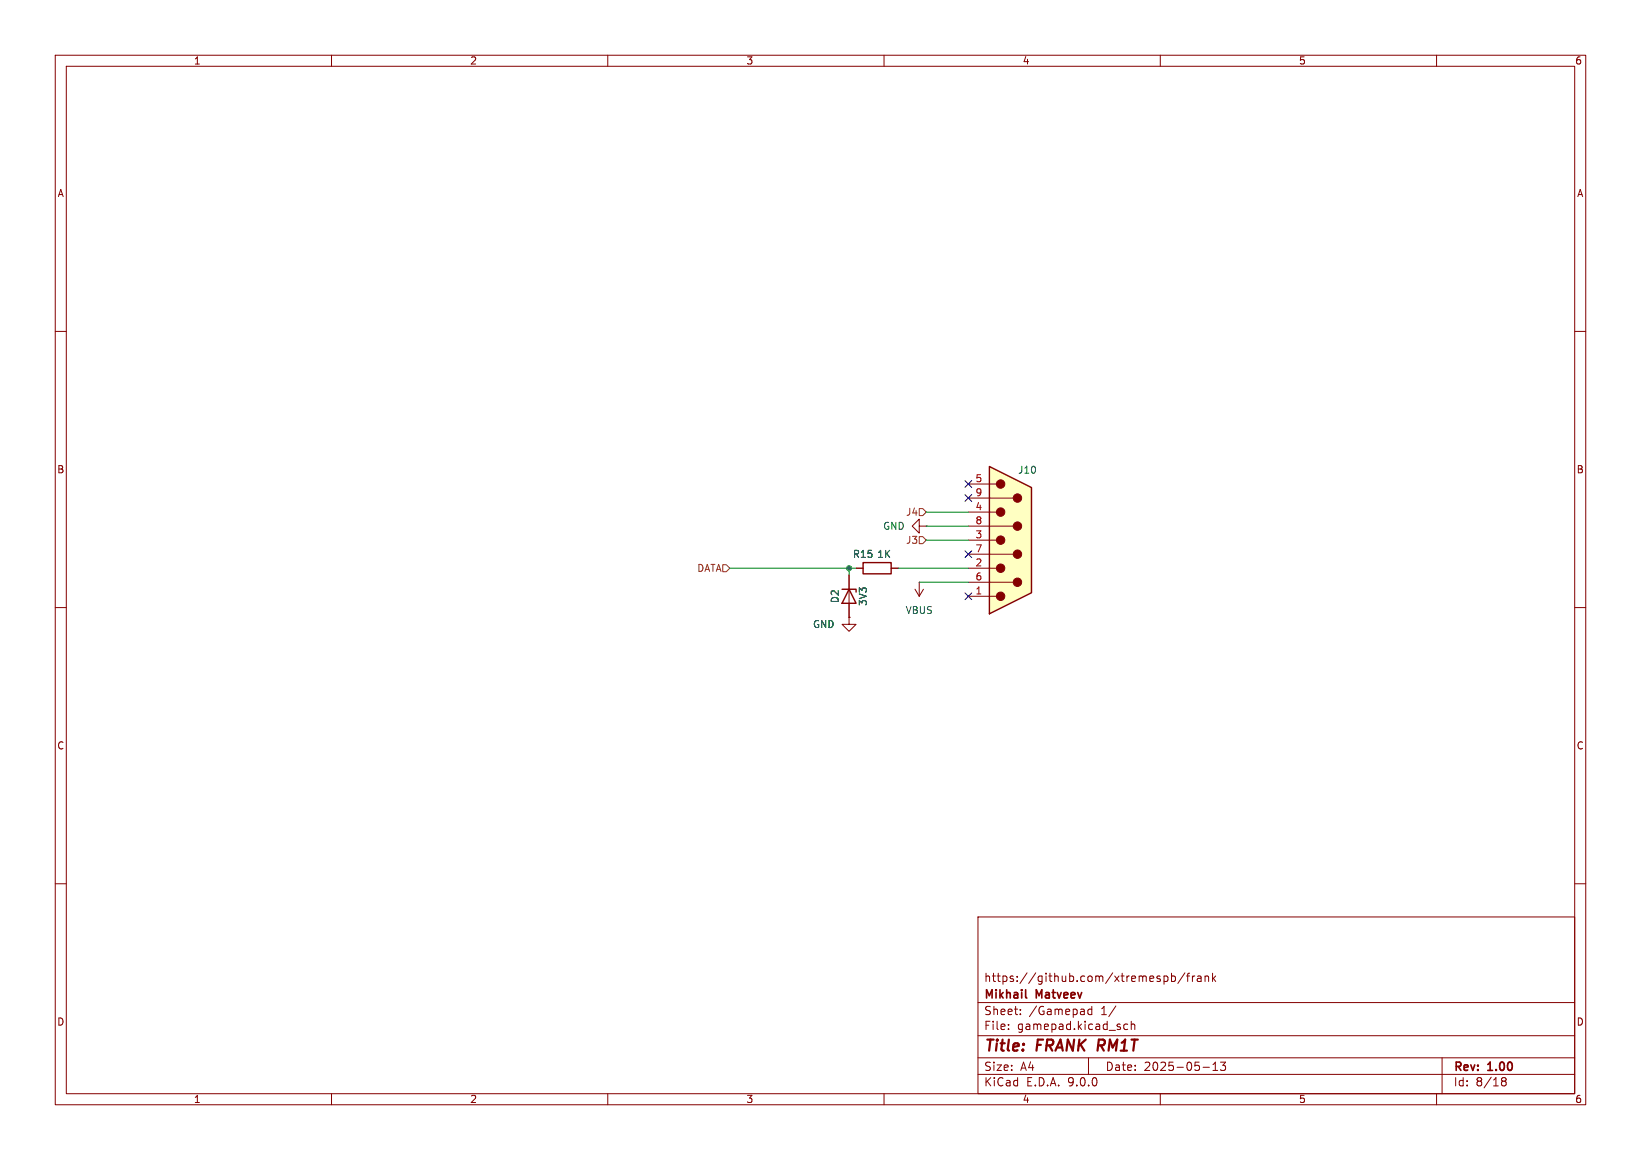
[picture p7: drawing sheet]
(kicad_sch
 (version 20250114)
 (generator "eeschema")
 (generator_version "9.0")
 (paper "A4")
 (title_block
  (title "${NAME}")
  (date "2025-05-13")
  (rev "${VERSION}")
  (company "Mikhail Matveev")
  (comment 1 "https://github.com/xtremespb/frank"))
 (lib_symbols
  (symbol "Device:D_Zener"
   (pin_numbers (hide yes))
   (pin_names
    (offset 1.016) (hide yes)) (exclude_from_sim no) (in_bom yes) (on_board yes)
   (property "Reference" "D" (at 0 2.54 0) (effects (font (size 1.27 1.27))))
   (property "Value" "D_Zener" (at 0 -2.54 0) (effects (font (size 1.27 1.27))))
   (property "Footprint" "" (at 0 0 0) (effects (font (size 1.27 1.27)) (hide yes)))
   (property "Datasheet" "~" (at 0 0 0) (effects (font (size 1.27 1.27)) (hide yes)))
   (property "Description" "Zener diode" (at 0 0 0) (effects (font (size 1.27 1.27)) (hide yes)))
   (symbol "D_Zener_0_1"
    (polyline (pts (xy -1.27 -1.27) (xy -1.27 1.27) (xy -0.762 1.27)) (stroke (width 0.254) (type default)) (fill (type none)))
    (polyline (pts (xy 1.27 0) (xy -1.27 0)) (stroke (width 0) (type default)) (fill (type none)))
    (polyline (pts (xy 1.27 -1.27) (xy 1.27 1.27) (xy -1.27 0) (xy 1.27 -1.27)) (stroke (width 0.254) (type default)) (fill (type none))))
   (symbol "D_Zener_1_1"
    (pin passive line (at -3.81 0 0) (length 2.54) (name "K" (effects (font (size 1.27 1.27)))) (number "1" (effects (font (size 1.27 1.27)))))
    (pin passive line (at 3.81 0 180) (length 2.54) (name "A" (effects (font (size 1.27 1.27)))) (number "2" (effects (font (size 1.27 1.27))))))
   (embedded_fonts no))
  (symbol "Device:R"
   (pin_numbers (hide yes))
   (pin_names
    (offset 0)) (exclude_from_sim no) (in_bom yes) (on_board yes)
   (property "Reference" "R" (at 2.032 0 90) (effects (font (size 1.27 1.27))))
   (property "Value" "R" (at 0 0 90) (effects (font (size 1.27 1.27))))
   (property "Footprint" "" (at -1.778 0 90) (effects (font (size 1.27 1.27)) (hide yes)))
   (property "Datasheet" "~" (at 0 0 0) (effects (font (size 1.27 1.27)) (hide yes)))
   (property "Description" "Resistor" (at 0 0 0) (effects (font (size 1.27 1.27)) (hide yes)))
   (symbol "R_0_1"
    (rectangle (start -1.016 -2.54) (end 1.016 2.54) (stroke (width 0.254) (type default)) (fill (type none))))
   (symbol "R_1_1"
    (pin passive line (at 0 3.81 270) (length 1.27) (name "~" (effects (font (size 1.27 1.27)))) (number "1" (effects (font (size 1.27 1.27)))))
    (pin passive line (at 0 -3.81 90) (length 1.27) (name "~" (effects (font (size 1.27 1.27)))) (number "2" (effects (font (size 1.27 1.27))))))
   (embedded_fonts no))
  (symbol "FRANK:DB9_Male_Small"
   (pin_names
    (offset 1.016) (hide yes)) (exclude_from_sim no) (in_bom yes) (on_board yes)
   (property "Reference" "JOY1" (at 1.27 12.7 0) (effects (font (size 1.27 1.27)) (justify left)))
   (property "Value" "Joystick" (at -2.54 15.24 0) (effects (font (size 1.27 1.27)) (justify left) (hide yes)))
   (property "Footprint" "LIBS:DSUB-9" (at 0 0 0) (effects (font (size 1.27 1.27)) (hide yes)))
   (property "Datasheet" "~" (at 0 0 0) (effects (font (size 1.27 1.27)) (hide yes)))
   (property "Description" "" (at 0 0 0) (effects (font (size 1.27 1.27)) (hide yes)))
   (symbol "DB9_Male_Small_0_1"
    (polyline (pts (xy -3.81 10.16) (xy -2.54 10.16)) (stroke (width 0) (type default)) (fill (type none)))
    (polyline (pts (xy -3.81 7.62) (xy 0.508 7.62)) (stroke (width 0) (type default)) (fill (type none)))
    (polyline (pts (xy -3.81 5.08) (xy -2.54 5.08)) (stroke (width 0) (type default)) (fill (type none)))
    (polyline (pts (xy -3.81 2.54) (xy 0.508 2.54)) (stroke (width 0) (type default)) (fill (type none)))
    (polyline (pts (xy -3.81 0) (xy -2.54 0)) (stroke (width 0) (type default)) (fill (type none)))
    (polyline (pts (xy -3.81 -2.54) (xy 0.508 -2.54)) (stroke (width 0) (type default)) (fill (type none)))
    (polyline (pts (xy -3.81 -5.08) (xy -2.54 -5.08)) (stroke (width 0) (type default)) (fill (type none)))
    (polyline (pts (xy -3.81 -7.62) (xy 0.508 -7.62)) (stroke (width 0) (type default)) (fill (type none)))
    (polyline (pts (xy -3.81 -10.16) (xy -2.54 -10.16)) (stroke (width 0) (type default)) (fill (type none)))
    (polyline (pts (xy -3.81 -13.335) (xy -3.81 13.335) (xy 3.81 9.525) (xy 3.81 -9.525) (xy -3.81 -13.335)) (stroke (width 0.254) (type default)) (fill (type background)))
    (circle (center -1.778 10.16) (radius 0.762) (stroke (width 0) (type default)) (fill (type outline)))
    (circle (center -1.778 5.08) (radius 0.762) (stroke (width 0) (type default)) (fill (type outline)))
    (circle (center -1.778 0) (radius 0.762) (stroke (width 0) (type default)) (fill (type outline)))
    (circle (center -1.778 -5.08) (radius 0.762) (stroke (width 0) (type default)) (fill (type outline)))
    (circle (center -1.778 -10.16) (radius 0.762) (stroke (width 0) (type default)) (fill (type outline)))
    (circle (center 1.27 7.62) (radius 0.762) (stroke (width 0) (type default)) (fill (type outline)))
    (circle (center 1.27 2.54) (radius 0.762) (stroke (width 0) (type default)) (fill (type outline)))
    (circle (center 1.27 -2.54) (radius 0.762) (stroke (width 0) (type default)) (fill (type outline)))
    (circle (center 1.27 -7.62) (radius 0.762) (stroke (width 0) (type default)) (fill (type outline))))
   (symbol "DB9_Male_Small_1_1"
    (pin passive line (at -7.62 10.16 0) (length 3.81) (name "5" (effects (font (size 1.27 1.27)))) (number "5" (effects (font (size 1.27 1.27)))))
    (pin passive line (at -7.62 7.62 0) (length 3.81) (name "9" (effects (font (size 1.27 1.27)))) (number "9" (effects (font (size 1.27 1.27)))))
    (pin passive line (at -7.62 5.08 0) (length 3.81) (name "4" (effects (font (size 1.27 1.27)))) (number "4" (effects (font (size 1.27 1.27)))))
    (pin passive line (at -7.62 2.54 0) (length 3.81) (name "8" (effects (font (size 1.27 1.27)))) (number "8" (effects (font (size 1.27 1.27)))))
    (pin passive line (at -7.62 0 0) (length 3.81) (name "3" (effects (font (size 1.27 1.27)))) (number "3" (effects (font (size 1.27 1.27)))))
    (pin passive line (at -7.62 -2.54 0) (length 3.81) (name "7" (effects (font (size 1.27 1.27)))) (number "7" (effects (font (size 1.27 1.27)))))
    (pin passive line (at -7.62 -5.08 0) (length 3.81) (name "2" (effects (font (size 1.27 1.27)))) (number "2" (effects (font (size 1.27 1.27)))))
    (pin passive line (at -7.62 -7.62 0) (length 3.81) (name "6" (effects (font (size 1.27 1.27)))) (number "6" (effects (font (size 1.27 1.27)))))
    (pin passive line (at -7.62 -10.16 0) (length 3.81) (name "1" (effects (font (size 1.27 1.27)))) (number "1" (effects (font (size 1.27 1.27))))))
   (embedded_fonts no))
  (symbol "GND_1"
   (power)
   (pin_numbers (hide yes))
   (pin_names
    (offset 0) (hide yes)) (exclude_from_sim no) (in_bom yes) (on_board yes)
   (property "Reference" "#PWR" (at 0 -6.35 0) (effects (font (size 1.27 1.27)) (hide yes)))
   (property "Value" "GND" (at 0 -3.81 0) (effects (font (size 1.27 1.27))))
   (property "Footprint" "" (at 0 0 0) (effects (font (size 1.27 1.27)) (hide yes)))
   (property "Datasheet" "" (at 0 0 0) (effects (font (size 1.27 1.27)) (hide yes)))
   (property "Description" "Power symbol creates a global label with name \"GND\" , ground" (at 0 0 0) (effects (font (size 1.27 1.27)) (hide yes)))
   (symbol "GND_1_0_1"
    (polyline (pts (xy 0 0) (xy 0 -1.27) (xy 1.27 -1.27) (xy 0 -2.54) (xy -1.27 -1.27) (xy 0 -1.27)) (stroke (width 0) (type default)) (fill (type none))))
   (symbol "GND_1_1_1"
    (pin power_in line (at 0 0 270) (length 0) (name "~" (effects (font (size 1.27 1.27)))) (number "1" (effects (font (size 1.27 1.27))))))
   (embedded_fonts no))
  (symbol "power:GND"
   (power)
   (pin_numbers (hide yes))
   (pin_names
    (offset 0) (hide yes)) (exclude_from_sim no) (in_bom yes) (on_board yes)
   (property "Reference" "#PWR" (at 0 -6.35 0) (effects (font (size 1.27 1.27)) (hide yes)))
   (property "Value" "GND" (at 0 -3.81 0) (effects (font (size 1.27 1.27))))
   (property "Footprint" "" (at 0 0 0) (effects (font (size 1.27 1.27)) (hide yes)))
   (property "Datasheet" "" (at 0 0 0) (effects (font (size 1.27 1.27)) (hide yes)))
   (property "Description" "Power symbol creates a global label with name \"GND\" , ground" (at 0 0 0) (effects (font (size 1.27 1.27)) (hide yes)))
   (symbol "GND_0_1"
    (polyline (pts (xy 0 0) (xy 0 -1.27) (xy 1.27 -1.27) (xy 0 -2.54) (xy -1.27 -1.27) (xy 0 -1.27)) (stroke (width 0) (type default)) (fill (type none))))
   (symbol "GND_1_1"
    (pin power_in line (at 0 0 270) (length 0) (name "~" (effects (font (size 1.27 1.27)))) (number "1" (effects (font (size 1.27 1.27))))))
   (embedded_fonts no))
  (symbol "power:VBUS"
   (power)
   (pin_numbers (hide yes))
   (pin_names
    (offset 0) (hide yes)) (exclude_from_sim no) (in_bom yes) (on_board yes)
   (property "Reference" "#PWR" (at 0 -3.81 0) (effects (font (size 1.27 1.27)) (hide yes)))
   (property "Value" "VBUS" (at 0 3.556 0) (effects (font (size 1.27 1.27))))
   (property "Footprint" "" (at 0 0 0) (effects (font (size 1.27 1.27)) (hide yes)))
   (property "Datasheet" "" (at 0 0 0) (effects (font (size 1.27 1.27)) (hide yes)))
   (property "Description" "Power symbol creates a global label with name \"VBUS\"" (at 0 0 0) (effects (font (size 1.27 1.27)) (hide yes)))
   (symbol "VBUS_0_1"
    (polyline (pts (xy -0.762 1.27) (xy 0 2.54)) (stroke (width 0) (type default)) (fill (type none)))
    (polyline (pts (xy 0 2.54) (xy 0.762 1.27)) (stroke (width 0) (type default)) (fill (type none)))
    (polyline (pts (xy 0 0) (xy 0 2.54)) (stroke (width 0) (type default)) (fill (type none))))
   (symbol "VBUS_1_1"
    (pin power_in line (at 0 0 90) (length 0) (name "~" (effects (font (size 1.27 1.27)))) (number "1" (effects (font (size 1.27 1.27))))))
   (embedded_fonts no)))
 (junction
  (at 153.67 102.87)
  (diameter 0)
  (color 0 0 0 0))
 (no_connect
  (at 175.26 90.17))
 (no_connect
  (at 175.26 87.63))
 (no_connect
  (at 175.26 100.33))
 (no_connect
  (at 175.26 107.95))
 (wire
  (pts (xy 167.64 97.79) (xy 175.26 97.79))
  (stroke (width 0) (type default)))
 (wire
  (pts (xy 167.64 92.71) (xy 175.26 92.71))
  (stroke (width 0) (type default)))
 (wire
  (pts (xy 166.37 105.41) (xy 175.26 105.41))
  (stroke (width 0) (type default)))
 (wire
  (pts (xy 153.67 102.87) (xy 153.67 104.14))
  (stroke (width 0) (type default)))
 (wire
  (pts (xy 132.08 102.87) (xy 153.67 102.87))
  (stroke (width 0) (type default)))
 (wire
  (pts (xy 154.94 102.87) (xy 153.67 102.87))
  (stroke (width 0) (type default)))
 (wire
  (pts (xy 167.64 95.25) (xy 175.26 95.25))
  (stroke (width 0) (type default)))
 (wire
  (pts (xy 162.56 102.87) (xy 175.26 102.87))
  (stroke (width 0) (type default)))
 (hierarchical_label "J4"
  (shape input)
  (at 167.64 92.71 180)
  (effects (font (size 1.27 1.27)) (justify right)))
 (hierarchical_label "J3"
  (shape input)
  (at 167.64 97.79 180)
  (effects (font (size 1.27 1.27)) (justify right)))
 (hierarchical_label "DATA"
  (shape input)
  (at 132.08 102.87 180)
  (effects (font (size 1.27 1.27)) (justify right)))
 (symbol
  (lib_id "power:GND")
  (at 153.67 111.76 0)
  (unit 1)
  (exclude_from_sim no)
  (in_bom yes)
  (on_board yes)
  (dnp no)
  (property "Reference" "#PWR053" (at 153.67 118.11 0) (effects (font (size 1.27 1.27)) (hide yes)))
  (property "Value" "GND" (at 151.13 113.03 0) (effects (font (size 1.27 1.27)) (justify right)))
  (property "Footprint" "" (at 153.67 111.76 0) (effects (font (size 1.27 1.27)) (hide yes)))
  (property "Datasheet" "" (at 153.67 111.76 0) (effects (font (size 1.27 1.27)) (hide yes)))
  (property "Description" "Power symbol creates a global label with name \"GND\" , ground" (at 153.67 111.76 0) (effects (font (size 1.27 1.27)) (hide yes)))
  (pin "1"))
 (symbol
  (lib_id "Device:D_Zener")
  (at 153.67 107.95 270)
  (unit 1)
  (exclude_from_sim no)
  (in_bom yes)
  (on_board yes)
  (dnp no)
  (property "Reference" "D2" (at 151.13 107.95 0) (effects (font (size 1.27 1.27))))
  (property "Value" "3V3" (at 156.21 107.95 0) (effects (font (size 1.27 1.27))))
  (property "Footprint" "FRANK:Diode (SOD-323)" (at 153.67 107.95 0) (effects (font (size 1.27 1.27)) (hide yes)))
  (property "Datasheet" "https://www.vishay.com/docs/83335/bzx384g.pdf" (at 153.67 107.95 0) (effects (font (size 1.27 1.27)) (hide yes)))
  (property "Description" "" (at 153.67 107.95 0) (effects (font (size 1.27 1.27)) (hide yes)))
  (property "AliExpress" "https://www.aliexpress.com/item/1005006143480992.html" (at 153.67 107.95 0) (effects (font (size 1.27 1.27)) (hide yes)))
  (property "LCSC" "" (at 153.67 107.95 0) (effects (font (size 1.27 1.27))))
  (pin "1")
  (pin "2"))
 (symbol
  (lib_id "power:VBUS")
  (at 166.37 105.41 180)
  (unit 1)
  (exclude_from_sim no)
  (in_bom yes)
  (on_board yes)
  (dnp no)
  (fields_autoplaced yes)
  (property "Reference" "#PWR052" (at 166.37 101.6 0) (effects (font (size 1.27 1.27)) (hide yes)))
  (property "Value" "VBUS" (at 166.37 110.49 0) (effects (font (size 1.27 1.27))))
  (property "Footprint" "" (at 166.37 105.41 0) (effects (font (size 1.27 1.27)) (hide yes)))
  (property "Datasheet" "" (at 166.37 105.41 0) (effects (font (size 1.27 1.27)) (hide yes)))
  (property "Description" "Power symbol creates a global label with name \"VBUS\"" (at 166.37 105.41 0) (effects (font (size 1.27 1.27)) (hide yes)))
  (pin "1"))
 (symbol
  (lib_id "FRANK:DB9_Male_Small")
  (at 182.88 97.79 0)
  (unit 1)
  (exclude_from_sim no)
  (in_bom yes)
  (on_board yes)
  (dnp no)
  (property "Reference" "J10" (at 184.15 85.09 0) (effects (font (size 1.27 1.27)) (justify left)))
  (property "Value" "D-SUB 9 Male" (at 180.34 82.55 0) (effects (font (size 1.27 1.27)) (justify left) (hide yes)))
  (property "Footprint" "FRANK:D-SUB (9 pin, male, top mount)" (at 182.88 97.79 0) (effects (font (size 1.27 1.27)) (hide yes)))
  (property "Datasheet" "https://eu.mouser.com/datasheet/2/578/original-3313093.pdf" (at 182.88 97.79 0) (effects (font (size 1.27 1.27)) (hide yes)))
  (property "Description" "" (at 182.88 97.79 0) (effects (font (size 1.27 1.27)) (hide yes)))
  (property "AliExpress" "https://www.aliexpress.com/item/4001214300548.html" (at 182.88 97.79 0) (effects (font (size 1.27 1.27)) (hide yes)))
  (pin "1")
  (pin "2")
  (pin "3")
  (pin "4")
  (pin "5")
  (pin "6")
  (pin "7")
  (pin "8")
  (pin "9"))
 (symbol
  (lib_name "GND_1")
  (lib_id "power:GND")
  (at 167.64 95.25 270)
  (unit 1)
  (exclude_from_sim no)
  (in_bom yes)
  (on_board yes)
  (dnp no)
  (fields_autoplaced yes)
  (property "Reference" "#PWR051" (at 161.29 95.25 0) (effects (font (size 1.27 1.27)) (hide yes)))
  (property "Value" "GND" (at 163.83 95.2499 90) (effects (font (size 1.27 1.27)) (justify right)))
  (property "Footprint" "" (at 167.64 95.25 0) (effects (font (size 1.27 1.27)) (hide yes)))
  (property "Datasheet" "" (at 167.64 95.25 0) (effects (font (size 1.27 1.27)) (hide yes)))
  (property "Description" "Power symbol creates a global label with name \"GND\" , ground" (at 167.64 95.25 0) (effects (font (size 1.27 1.27)) (hide yes)))
  (pin "1"))
 (symbol
  (lib_id "Device:R")
  (at 158.75 102.87 90)
  (unit 1)
  (exclude_from_sim no)
  (in_bom yes)
  (on_board yes)
  (dnp no)
  (property "Reference" "R15" (at 156.21 100.33 90) (effects (font (size 1.27 1.27))))
  (property "Value" "1K" (at 160.02 100.33 90) (effects (font (size 1.27 1.27))))
  (property "Footprint" "FRANK:Resistor (0805)" (at 158.75 104.648 90) (effects (font (size 1.27 1.27)) (hide yes)))
  (property "Datasheet" "https://www.vishay.com/docs/28952/mcs0402at-mct0603at-mcu0805at-mca1206at.pdf" (at 158.75 102.87 0) (effects (font (size 1.27 1.27)) (hide yes)))
  (property "Description" "" (at 158.75 102.87 0) (effects (font (size 1.27 1.27)) (hide yes)))
  (property "AliExpress" "https://www.aliexpress.com/item/1005005945735199.html" (at 158.75 102.87 0) (effects (font (size 1.27 1.27)) (hide yes)))
  (property "LCSC" "" (at 158.75 102.87 0) (effects (font (size 1.27 1.27))))
  (pin "1")
  (pin "2")))
